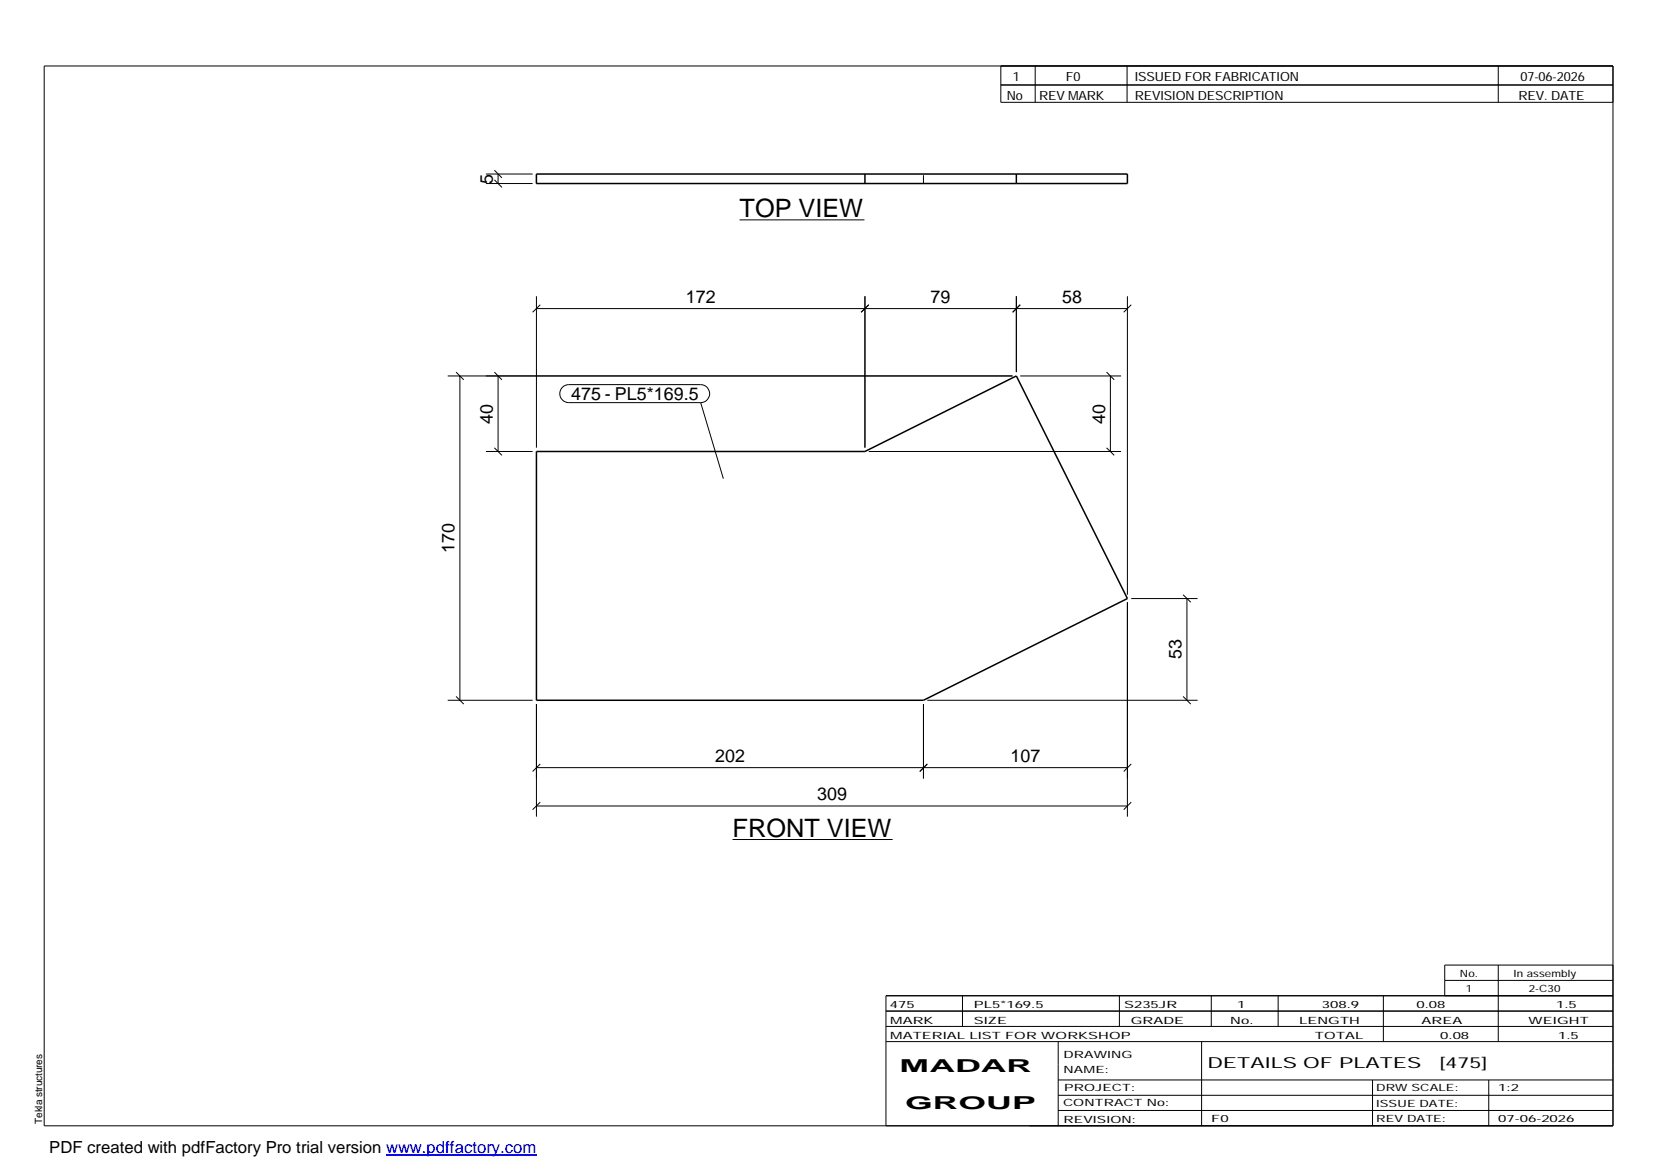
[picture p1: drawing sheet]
<svg xmlns="http://www.w3.org/2000/svg" width="420mm" height="297mm" viewBox="0 0 420 297" stroke-linecap="round" stroke-linejoin="round" font-family="sans-serif">
<path d="M136.2 44.2h150v2.4h-150zM219.6 44.2v2.4M258 44.2v2.4M136.2 114.6h83.4l38.4-19.2 28.2 56.6-51.8 25.8h-98.2z" fill="none" stroke="#000" stroke-width=".38"/>
<path d="M136.2 46.6v-2.4M234.4 46.6v-2.4" fill="none" stroke="#000" stroke-width=".25" stroke-dasharray="2.1 2.1" stroke-linecap="butt"/>
<g fill="none" stroke="#000" stroke-width=".25">
<path d="M11.2 16.7h398.3v269.1h-398.3zM254.1 16.7v9.3h155.4M262.8 16.7v9.3M286.1 16.7v9.3M380.4 16.7v9.3M254.1 21.6h155.4M123.4 46.6h11.8M123.4 44.2h11.8M125.5 45.7l1.9 1.9M125.5 43.2l1.9 2M126.4 44.2v2.4M187.7 55.8h31.8"/>
<path d="M136.2 75.2v38.5M136.2 78.3h150M137.2 77.4l-2 1.9M219.6 75.2v38.5M220.6 77.4l-2 1.9M258 75.2v19.3M259 77.4l-1.9 1.9M286.2 75.2v75.8M287.2 77.4l-1.9 1.9M113.7 95.4h143.3M115.8 94.5l1.9 1.9M116.8 95.4v82.4"/>
<path d="M125.5 94.5l1.9 1.9M126.4 95.4v19.2M142.8 98.3l.8-.5 .8-.2h33.5a2.29 2.29 0 0 1 2.3 2.3 2.29 2.29 0 0 1-2.3 2.3h-33.5a2.27 2.27 0 0 1-2.1-1.4 2.27 2.27 0 0 1 .5-2.5zM259 95.4h25.6M280.9 94.5l2 1.9M281.9 95.4v19.2M123.4 114.6h11.8M125.5 113.7l1.9 1.9M177.9 102.2l5.7 19.3M220.6 114.6h64M280.9 113.7l2 1.9M286.2 152.9v54.4"/>
<path d="M287.2 152h16.8M300.4 151l1.9 1.9M301.3 152v25.8M113.7 177.8h21.5M115.8 176.8l1.9 2M136.2 178.8v28.5M234.4 178.8v18.8M235.4 177.8h68.6M300.4 176.8l1.9 2M136.2 194.9h150M137.2 194l-2 1.9M235.4 194l-1.9 1.9"/>
<path d="M287.2 194l-1.9 1.9M136.2 204.6h150M137.2 203.7l-2 1.9M186 213.1h40.6M287.2 203.7l-1.9 1.9M224.9 256.7h184.6M244.3 252.8v7.8M284.2 252.8v7.8M307.5 252.8v7.8M324.5 252.8v7.8M351.2 252.8v11.6M366.8 248.9h42.7"/>
<path d="M380.4 245v19.4M409.5 245h-42.7v7.8M409.5 252.8h-184.6v33M224.9 264.4h184.6M224.9 260.6h184.6M268.6 264.4v21.4M268.6 274.2h140.9M268.6 278.1h140.9M305.1 264.4v21.4M348.4 274.2v11.6M378 274.2v11.6M268.6 281.9h140.9"/>
</g>
<path d="M98 293.3h38.2" fill="none" stroke="#00f" stroke-width=".3"/>
<g font-size="6.4">
<text x="187.7" y="55.1">TOP VIEW</text>
<text x="186" y="212.4">FRONT VIEW</text>
</g>
<g font-size="4.5">
<text x="125.1" y="46.6" transform="rotate(-90 125.1 46.6)">5</text>
<text x="174.1" y="76.9">172</text>
<text x="236.3" y="76.9">79</text>
<text x="269.6" y="76.9">58</text>
<text x="145" y="101.6">475 - PL5*169.5</text>
<text x="125.1" y="107.6" transform="rotate(-90 125.1 107.6)">40</text>
<text x="280.5" y="107.6" transform="rotate(-90 280.5 107.6)">40</text>
<text x="115.4" y="140.4" transform="rotate(-90 115.4 140.4)">170</text>
<text x="300" y="167.4" transform="rotate(-90 300 167.4)">53</text>
<text x="181.5" y="193.5">202</text>
<text x="256.5" y="193.5">107</text>
<text x="207.4" y="203.2">309</text>
<text x="228.4" y="272.3">MADAR</text>
<text x="229.8" y="281.6">GROUP</text>
</g>
<text font-size="4.2" x="12.5" y="292.7">PDF created with pdfFactory Pro trial version www.pdffactory.com</text>
<g font-size="3.9">
<text x="306.5" y="271.3">DETAILS OF PLATES</text>
<text x="365.4" y="271.3">[475]</text>
</g>
<g font-size="3.2">
<text x="257.1" y="20.5">1</text>
<text x="270.6" y="20.5">F0</text>
<text x="288.1" y="20.5">ISSUED FOR FABRICATION</text>
<text x="386" y="20.5">07-06-2026</text>
<text x="255.6" y="25.5">No</text>
<text x="263.8" y="25.5">REV MARK</text>
<text x="288.1" y="25.5">REVISION DESCRIPTION</text>
<text x="385.5" y="25.5">REV. DATE</text>
</g>
<g font-size="2.5">
<text x="370.6" y="247.9">No.</text>
<text x="372.1" y="251.8">1</text>
<text x="384.3" y="247.9">In assembly</text>
<text x="388.1" y="251.8">2-C30</text>
<text x="225.9" y="255.9">475</text>
<text x="247.3" y="255.9">PL5*169.5</text>
<text x="285.4" y="255.9">S235JR</text>
<text x="314.1" y="255.9">1</text>
<text x="335.6" y="255.9">308.9</text>
<text x="359.6" y="255.9">0.08</text>
<text x="395.1" y="255.9">1.5</text>
<text x="226" y="263.7">MATERIAL LIST FOR WORKSHOP</text>
<text x="226" y="259.9">MARK</text>
<text x="247.2" y="259.9">SIZE</text>
<text x="287.1" y="259.9">GRADE</text>
<text x="312.3" y="259.9">No.</text>
<text x="329.8" y="259.9">LENGTH</text>
<text x="333.8" y="263.7">TOTAL</text>
<text x="360.9" y="259.9">AREA</text>
<text x="365.6" y="263.7">0.08</text>
<text x="388.1" y="259.9">WEIGHT</text>
<text x="395.6" y="263.7">1.5</text>
<text x="270" y="268.5">DRAWING</text>
<text x="270" y="272.5">NAME:</text>
<text x="269.9" y="280.9">CONTRACT No:</text>
<text x="270.2" y="277">PROJECT:</text>
<text x="349.4" y="277.1">DRW SCALE:</text>
<text x="349.4" y="281">ISSUE DATE:</text>
<text x="380.4" y="277.1">1:2</text>
<text x="10.7" y="285.4" transform="rotate(-90 10.7 285.4)">Tekla structures</text>
<text x="270" y="285">REVISION:</text>
<text x="307.5" y="284.8">F0</text>
<text x="349.4" y="284.8">REV DATE:</text>
<text x="380.4" y="284.8">07-06-2026</text>
</g>
</svg>
